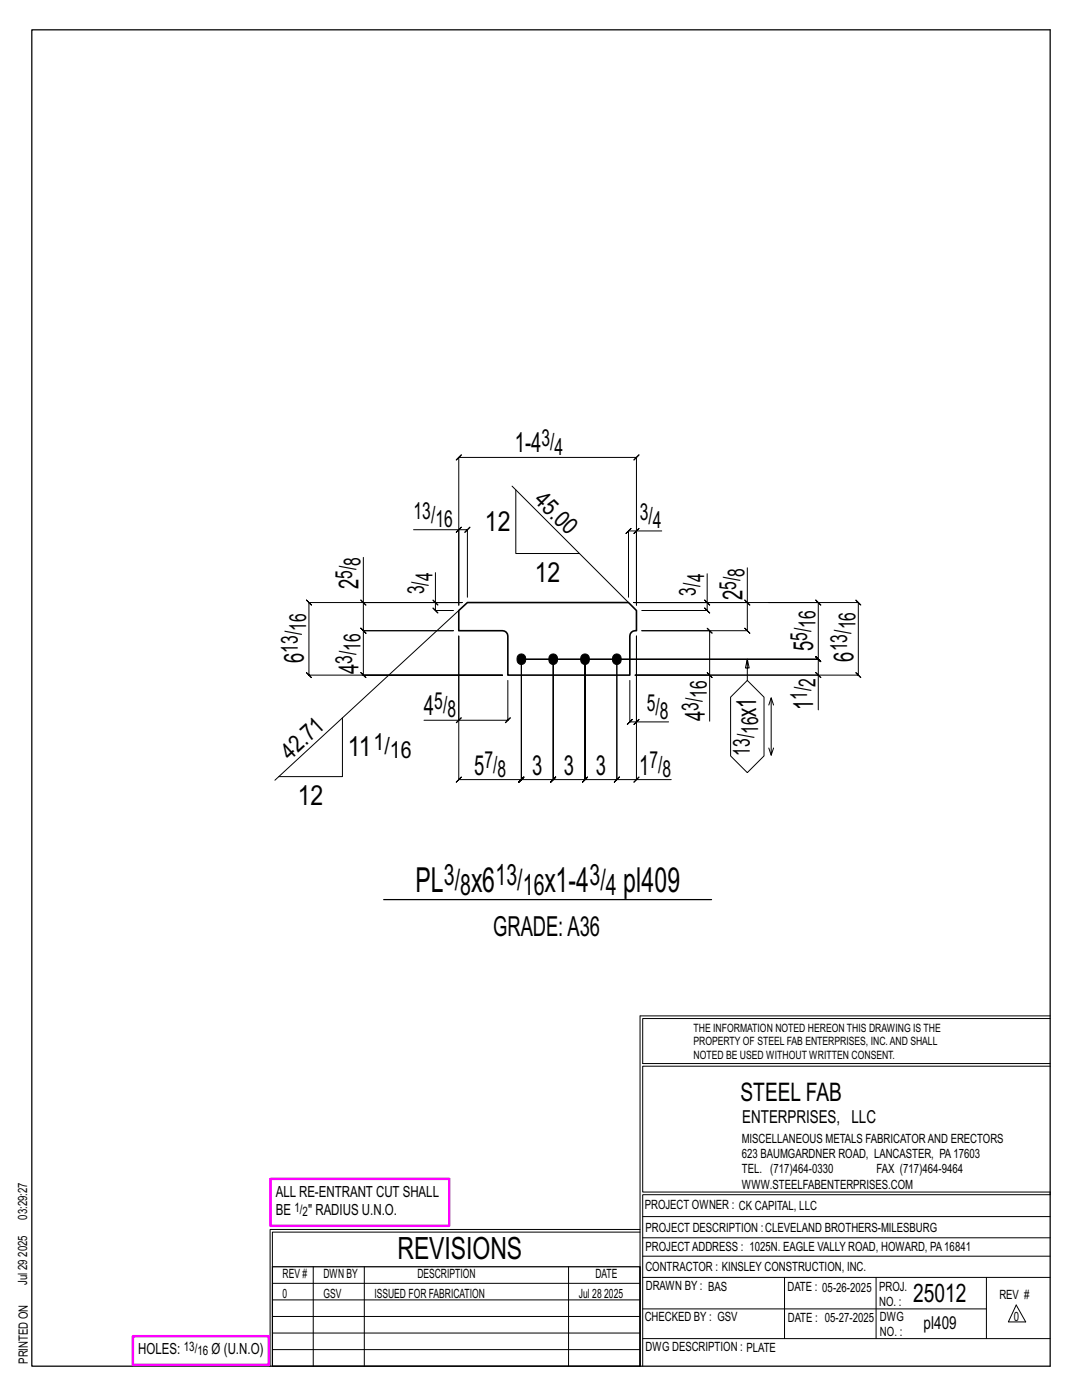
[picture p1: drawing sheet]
<svg xmlns="http://www.w3.org/2000/svg" width="216mm" height="279mm" viewBox="0 0 216 279" stroke-linecap="round" stroke-linejoin="round" font-family="sans-serif">
<g fill="none" stroke="#000" stroke-width=".2">
<path d="M102.2 97l23.2 23.3M102.9 97.8v12.7h12.7M72 119.8l1 1zM72.5 111.2v9.1h19.7M82.5 105.7h9v15.1v-29.5l-.5 .5 1-1-.5 .5h35.5l-.5 .5 1-1-.5 .5v29.5v-14.8h5M86.4 119.8l1 1zM86.9 114.3v6h5.3h-30.6l-.5-.5 1 1-.5-.5v14.4l-.5-.5 1 1-.5-.5h38.7h-27.8l.5 .5-1-1 .5 .5v-8.8l.5 .5-1-1 .5 .5h18h-18l.5 .5-1-1 .5 .5v-5.6M91.5 105.7l-.5 .5 1-1zM91.5 105.7h1.8l-.5 .5 1-1-.5 .5v13.5M127 106h-1.6l.5-.5-1 1 .5-.5v13.2M127.5 105.5l-1 1zM140.6 119.8l1 1z"/>
<path d="M141.1 114.5v5.8h-14.6M148.6 119.8l1 1zM149.1 113.3v7h-22.6h36.8l-.5-.5 1 1-.5-.5v11.3l-.5-.5 1 1-.5-.5h-59.3h59.3l-.5-.5 1 1-.5-.5v3.1M86.9 120.3v1.5l-.5-.5 1 1-.5-.5h3.6M91.5 121.8l-36.6 33.9M101.3 135.8v7.9l.5-.5-1 1 .5-.5h-9.8M125.7 135.8v8.3l-.5 .5 1-1-.5 .5h1.3M126.7 134.7h14.9v9.2M126.7 134.7h36.6v7M141.1 134.2l1 1zM141.1 120.3v1.5l-.5-.5 1 1-.5-.5h-13M145.8 139.1l3.3-3.3 3.4 3.3v11.8l-3.4 3.3-3.3-3.3z"/>
<path d="M149.1 120.3v5.6l-.5-.5 1 1-.5-.5h-21h13.5l-.5-.5 1 1-.5-.5v8.8M149.1 131.6l-.4 1.7h.8l-.4-1.7v4.2M153.3 120.3h18l-.5-.5 1 1-.5-.5v14.4l-.5-.5 1 1-.5-.5h-44.6M153.9 139.3v11.4l.5-1.4M162.8 134.2l1 1zM68.3 143.3v11.7h-12.7M84.6 143.7h6.9v-16.8v28.7l-.5 .5 1-1-.5 .5h12.5l-.5 .5 1-1-.5 .5v-24v24l-.5 .5 1-1-.5 .5h6.4l-.5 .5 1-1-.5 .5v-24v24l-.5 .5 1-1-.5 .5h6.3l-.5 .5 1-1-.5 .5v-24v24l-.5 .5 1-1-.5 .5h6.4l-.5 .5 1-1-.5 .5v-24v24l-.5 .5 1-1-.5 .5h3.9M91 144.2l1-1zM126.5 144.6l1-1zM127 155.6l.5-.5-1 1zM133.4 144.1h-6.4v-17.2v28.7h6.9M153.4 140.7l.5-1.4 .5 1.4"/>
<path d="M153.4 149.3l.5 1.4M127.7 202.7v70M127.7 202.7h81.8M209.5 203.3h-81.3v9h81.3M209.5 212.8h-81.3v25.1h81.3v.5h-81.3v34.3M54.4 259.4h73.3M54.4 256.1h73.3M62.5 252.8v19.9M72.7 252.8v19.9M113.4 252.8v19.9M127.7 245.4h-73.8v27.3M127.7 245.9h-73.3v6.9"/>
<path d="M128.2 242.8h81.3M128.2 254.9h81.3M128.2 250.7h81.3M128.2 247h81.3M156.5 254.9v12.2M174.8 254.9v12.2M196.8 254.9v12.2M54.4 269.3h73.3M54.4 266h73.3M54.4 262.7h73.3M128.2 261.2h68.6M128.2 267.1h81.3"/>
<path d="M202.8 260.4l1.9 3.4h-3.5z"/>
</g>
<path d="M6.3 6h203.2v266.7h-203.2zM76.6 179.5h65.4M54.4 252.8h73.3v19.9h-73.3z" fill="none" stroke="#000" stroke-width=".25"/>
<path d="M54 235.3h35.6v9.3h-35.6zM26.5 266.7h27.1v5.7h-27.1z" fill="none" stroke="#f0f" stroke-width=".5"/>
<path d="M103.4 130.8a.91 .91 0 0 1 1.2-.1 .91 .91 0 0 1 .3 1.1 .9 .9 0 0 1-1.1 .8 .9 .9 0 0 1-.6-1.2zM109.8 130.8a.91 .91 0 0 1 1.1-.1 .91 .91 0 0 1 .3 1.1 .9 .9 0 0 1-1.1 .8 .9 .9 0 0 1-.6-1.2zM116.1 130.8a.91 .91 0 0 1 1.2-.1 .91 .91 0 0 1 .3 1.1 .9 .9 0 0 1-1.1 .8 .9 .9 0 0 1-.6-1.2zM122.5 130.8a.91 .91 0 0 1 1.1-.1 .91 .91 0 0 1 .3 1.1 .9 .9 0 0 1-1.1 .8 .9 .9 0 0 1-.6-1.2z" fill="#000" stroke="#000" stroke-width=".2"/>
<path d="M91.5 121.8l1.8-1.5h32.1l1.6 1.5v4.1a1.12 1.12 0 0 0-1.3 1v7.8h-24.4v-7.8a1.06 1.06 0 0 0-1-1h-8.8z" fill="none" stroke="#000" stroke-width=".32"/>
<g font-size="6.9">
<text x="82.9" y="178.1">PL</text>
<text x="94" y="178.1">x6</text>
<text x="108.7" y="178.1">x1-4</text>
<text x="124.4" y="178.1">pl409</text>
</g>
<text font-size="6.1" x="79.3" y="251.3">REVISIONS</text>
<g font-size="5.9">
<text x="88.5" y="176.5">3/</text>
<text x="91.8" y="178.6">8</text>
<text x="98.9" y="176.5">13/</text>
<text x="104.3" y="178.6">16</text>
<text x="117.6" y="176.5">3/</text>
<text x="120.9" y="178.6">4</text>
</g>
<g font-size="5.5">
<text x="102.7" y="90.3">1-4</text>
<text x="96.7" y="105.9">12</text>
<text x="71.5" y="117.6" transform="rotate(-90 71.5 117.6)">2</text>
<text x="106.7" y="116.1">12</text>
<text x="148.1" y="119.7" transform="rotate(-90 148.1 119.7)">2</text>
<text x="162.3" y="130" transform="rotate(-90 162.3 130)">5</text>
<text x="60.7" y="132.4" transform="rotate(-90 60.7 132.4)">6</text>
<text x="71.5" y="134.5" transform="rotate(-90 71.5 134.5)">4</text>
<text x="170.3" y="132" transform="rotate(-90 170.3 132)">6</text>
<text x="84.6" y="142.7">4</text>
<text x="140.6" y="143.9" transform="rotate(-90 140.6 143.9)">4</text>
<text x="150.9" y="143" transform="rotate(-90 150.9 143)">x1</text>
<text x="162.3" y="141.7" transform="rotate(-90 162.3 141.7)">1</text>
<text x="69.4" y="150.9">11</text>
<text x="94.6" y="154.6">5</text>
<text x="106.2" y="154.6">3</text>
<text x="112.5" y="154.6">3</text>
<text x="118.9" y="154.6">3</text>
<text x="127.5" y="154.6">1</text>
<text x="59.4" y="160.6">12</text>
<text x="98.4" y="186.8">GRADE:A36</text>
</g>
<g font-size="5.1">
<text x="147.8" y="219.8">STEEL FAB</text>
<text x="182.2" y="259.9">25012</text>
</g>
<g font-size="4.7">
<text x="108" y="89.1">3/</text>
<text x="110.7" y="90.7">4</text>
<text x="106.4" y="100.1" transform="rotate(45 106.4 100.1)">45.0</text>
<text x="82.5" y="103.5">13/</text>
<text x="86.9" y="105.1">16</text>
<text x="127.7" y="103.7">3/</text>
<text x="130.3" y="105.4">4</text>
<text x="71.9" y="113" transform="rotate(-90 71.9 113)">8</text>
<text x="70.3" y="115.6" transform="rotate(-90 70.3 115.6)">5/</text>
<text x="84.6" y="118.6" transform="rotate(-90 84.6 118.6)">3/</text>
<text x="86.3" y="116" transform="rotate(-90 86.3 116)">4</text>
<text x="138.9" y="118.9" transform="rotate(-90 138.9 118.9)">3/</text>
<text x="140.5" y="116.2" transform="rotate(-90 140.5 116.2)">4</text>
<text x="146.9" y="117.7" transform="rotate(-90 146.9 117.7)">5/</text>
<text x="148.5" y="115.1" transform="rotate(-90 148.5 115.1)">8</text>
<text x="61.1" y="125.9" transform="rotate(-90 61.1 125.9)">16</text>
<text x="162.7" y="125.3" transform="rotate(-90 162.7 125.3)">16</text>
<text x="170.7" y="125.6" transform="rotate(-90 170.7 125.6)">16</text>
<text x="59.4" y="130.3" transform="rotate(-90 59.4 130.3)">13/</text>
<text x="71.9" y="129.9" transform="rotate(-90 71.9 129.9)">16</text>
<text x="161" y="127.9" transform="rotate(-90 161 127.9)">5/</text>
<text x="169" y="130" transform="rotate(-90 169 130)">13/</text>
<text x="70.3" y="132.5" transform="rotate(-90 70.3 132.5)">3/</text>
<text x="162.7" y="137" transform="rotate(-90 162.7 137)">2</text>
<text x="86.7" y="141.5">5/</text>
<text x="89.3" y="143.2">8</text>
<text x="129.1" y="141.8">5/</text>
<text x="131.7" y="143.5">8</text>
<text x="139.4" y="141.9" transform="rotate(-90 139.4 141.9)">3/</text>
<text x="141" y="139.3" transform="rotate(-90 141 139.3)">16</text>
<text x="161" y="139.6" transform="rotate(-90 161 139.6)">1/</text>
<text x="74.5" y="149.7">1/</text>
<text x="151.3" y="146.5" transform="rotate(-90 151.3 146.5)">16</text>
<text x="57.8" y="151.8" transform="rotate(-43 57.8 151.8)">42.71</text>
<text x="77.8" y="151.3">16</text>
<text x="96.7" y="153.4">7/</text>
<text x="99.3" y="155">8</text>
<text x="129.6" y="153.4">7/</text>
<text x="132.2" y="155">8</text>
<text x="149.6" y="150.9" transform="rotate(-90 149.6 150.9)">13/</text>
</g>
<g font-size="3.6">
<text x="148.1" y="224.1">ENTERPRISES, LLC</text>
<text x="184.3" y="265.2">pl409</text>
</g>
<g font-size="3.1">
<text x="55" y="238.9">ALL RE-ENTRANT CUT SHALL</text>
<text x="55" y="242.5">BE</text>
<text x="61.5" y="242.5">&quot; RADIUS U.N.O.</text>
<text x="27.6" y="270.2">HOLES:</text>
<text x="42.2" y="270.2">Ø (U.N.O)</text>
</g>
<g font-size="2.6">
<text x="58.8" y="241.8">1/</text>
<text x="60.4" y="242.7">2</text>
<text x="36.7" y="269.6">13/</text>
<text x="39.4" y="270.5">16</text>
</g>
<g font-size="2.5">
<text x="148" y="231.2">623 BAUMGARDNER ROAD, LANCASTER, PA17603</text>
<text x="148" y="228.1">MISCELLANEOUS METALS FABRICATORAND ERECTORS</text>
<text x="148" y="237.2">WWW.STEELFABENTERPRISES.COM</text>
<text x="148" y="234.2">TEL. (717)464-0330</text>
<text x="174.9" y="234.2">FAX (717)464-9464</text>
<text x="5.4" y="243.4" transform="rotate(-90 5.4 243.4)">03:29:27</text>
<text x="128.7" y="241.3">PROJECT OWNER : CK CAPITAL, LLC</text>
<text x="128.8" y="246">PROJECT DESCRIPTION :CLEVELAND BROTHERS-MILESBURG</text>
<text x="5.4" y="250.8" transform="rotate(-90 5.4 250.8)">2025</text>
<text x="128.8" y="249.7">PROJECTADDRESS : 1025N. EAGLE VALLY ROAD, HOWARD, PA16841</text>
<text x="5.4" y="256.5" transform="rotate(-90 5.4 256.5)">Jul 29</text>
<text x="56.4" y="255">REV #</text>
<text x="64.5" y="255">DWN BY</text>
<text x="83.3" y="255">DESCRIPTION</text>
<text x="118.8" y="255">DATE</text>
<text x="128.8" y="253.7">CONTRACTOR : KINSLEY CONSTRUCTION, INC.</text>
<text x="128.9" y="257.5">DRAWN BY : BAS</text>
<text x="157.1" y="257.6">DATE : 05-26-2025</text>
<text x="175.4" y="257.7">PROJ.</text>
<text x="56.4" y="259">0</text>
<text x="64.5" y="259">GSV</text>
<text x="74.7" y="259">ISSUED FOR FABRICATION</text>
<text x="115.5" y="259">Jul 28</text>
<text x="120.6" y="259">2025</text>
<text x="128.6" y="263.7">CHECKED BY : GSV</text>
<text x="157.2" y="263.7">DATE : 05-27-2025</text>
<text x="175.4" y="260.7">NO. :</text>
<text x="175.6" y="263.7">DWG</text>
<text x="199.4" y="259.2">REV #</text>
<text x="202.3" y="263.7">0</text>
<text x="128.8" y="269.7">DWG DESCRIPTION : PLATE</text>
<text x="175.6" y="266.7">NO. :</text>
<text x="5.5" y="272.2" transform="rotate(-90 5.5 272.2)">PRINTED ON</text>
</g>
<g font-size="2.3">
<text x="138.4" y="208.6">PROPERTY OF STEEL FAB ENTERPRISES, INC.AND SHALL</text>
<text x="138.4" y="205.9">THE INFORMATION NOTED HEREON THIS DRAWING IS THE</text>
<text x="138.4" y="211.3">NOTED BE USED WITHOUT WRITTEN CONSENT.</text>
</g>
</svg>
